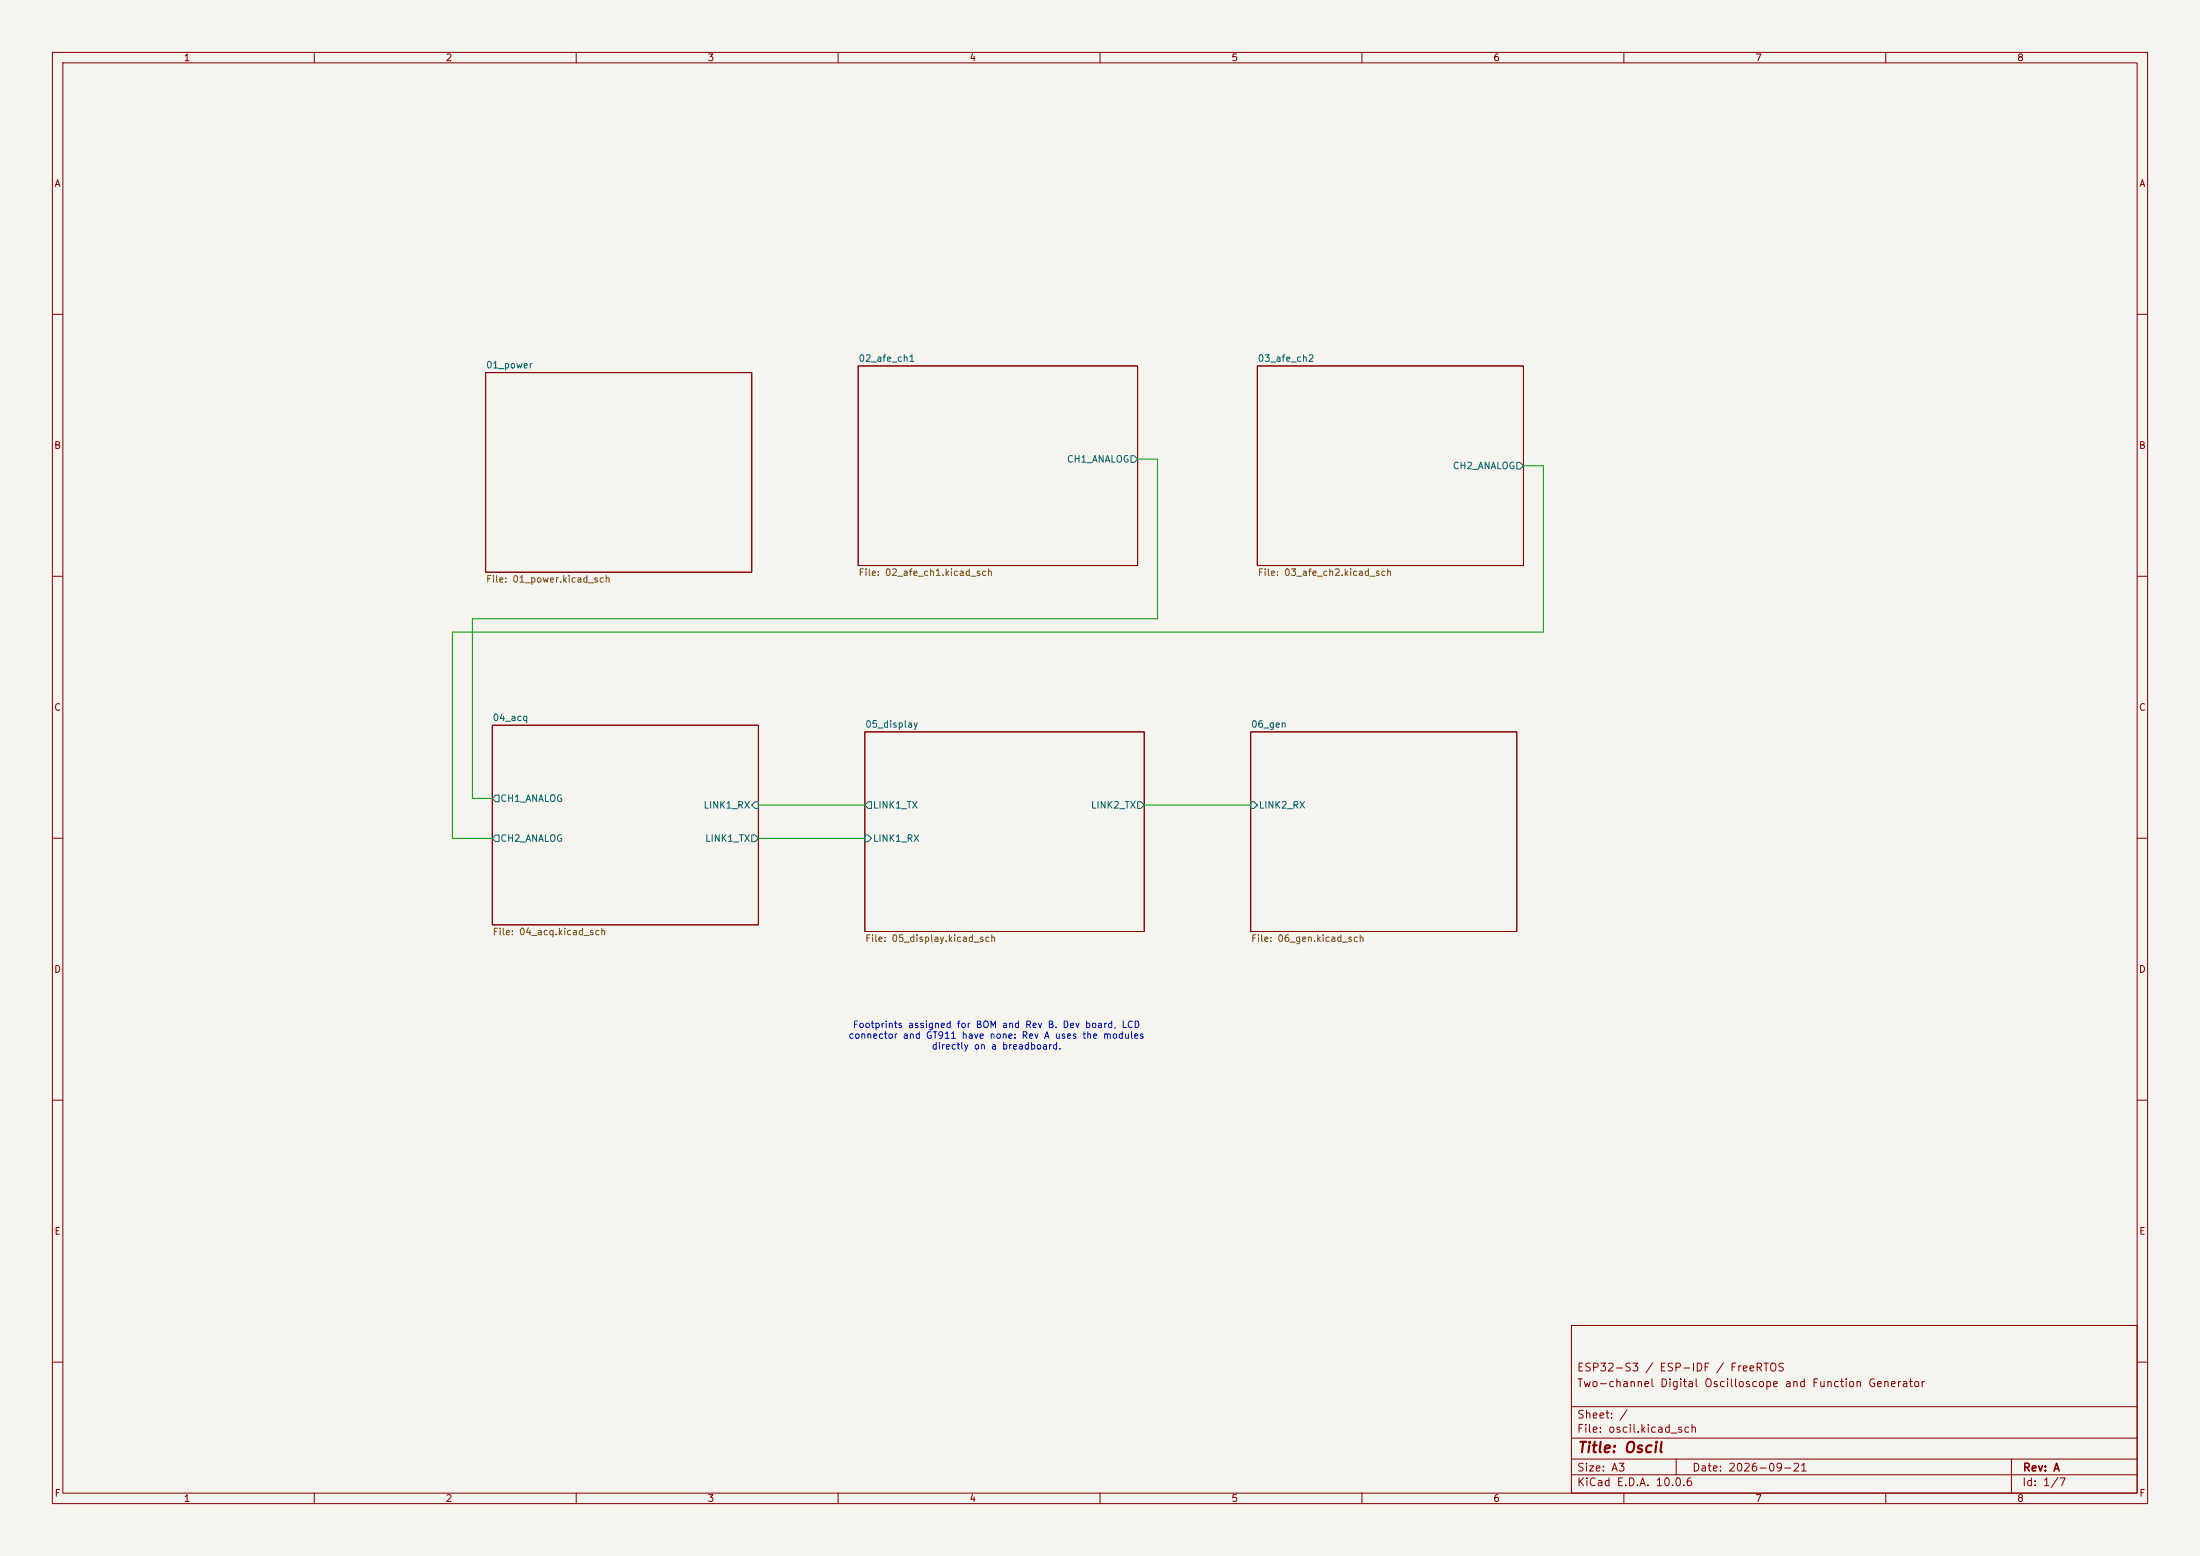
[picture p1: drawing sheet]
(kicad_sch
 (version 20260306)
 (generator "eeschema")
 (generator_version "10.0")
 (paper "A3")
 (title_block
  (title "Oscil")
  (date "2026-09-21")
  (rev "A")
  (comment 1 "Two-channel Digital Oscilloscope and Function Generator")
  (comment 2 "ESP32-S3 / ESP-IDF / FreeRTOS"))
 (lib_symbols)
 (text "Footprints assigned for BOM and Rev B. Dev board, LCD\nconnector and GT911 have none: Rev A uses the modules\ndirectly on a breadboard."
  (exclude_from_sim no)
  (at 190.246 197.866 0)
  (effects (font (size 1.27 1.27))))
 (wire
  (pts (xy 90.17 118.11) (xy 90.17 152.4))
  (stroke (width 0) (type default)))
 (wire
  (pts (xy 294.64 88.9) (xy 290.83 88.9))
  (stroke (width 0) (type default)))
 (wire
  (pts (xy 220.98 87.63) (xy 220.98 118.11))
  (stroke (width 0) (type default)))
 (wire
  (pts (xy 217.17 87.63) (xy 220.98 87.63))
  (stroke (width 0) (type default)))
 (wire
  (pts (xy 294.64 120.65) (xy 294.64 88.9))
  (stroke (width 0) (type default)))
 (wire
  (pts (xy 90.17 152.4) (xy 93.98 152.4))
  (stroke (width 0) (type default)))
 (wire
  (pts (xy 93.98 160.02) (xy 86.36 160.02))
  (stroke (width 0) (type default)))
 (wire
  (pts (xy 144.78 160.02) (xy 165.1 160.02))
  (stroke (width 0) (type default)))
 (wire
  (pts (xy 218.44 153.67) (xy 238.76 153.67))
  (stroke (width 0) (type default)))
 (wire
  (pts (xy 86.36 160.02) (xy 86.36 120.65))
  (stroke (width 0) (type default)))
 (wire
  (pts (xy 144.78 153.67) (xy 165.1 153.67))
  (stroke (width 0) (type default)))
 (wire
  (pts (xy 220.98 118.11) (xy 90.17 118.11))
  (stroke (width 0) (type default)))
 (wire
  (pts (xy 86.36 120.65) (xy 294.64 120.65))
  (stroke (width 0) (type default)))
 (sheet
  (at 240.03 69.85)
  (size 50.8 38.1)
  (exclude_from_sim no)
  (in_bom yes)
  (on_board yes)
  (dnp no)
  (fields_autoplaced yes)
  (stroke (width 0.1524) (type solid))
  (fill (color 0 0 0 0))
  (property "Sheetname" "03_afe_ch2" (at 240.03 69.1384 0) (show_name no) (do_not_autoplace no) (effects (font (size 1.27 1.27)) (justify left bottom)))
  (property "Sheetfile" "03_afe_ch2.kicad_sch" (at 240.03 108.5346 0) (show_name no) (do_not_autoplace no) (effects (font (size 1.27 1.27)) (justify left top)))
  (pin "CH2_ANALOG" output (at 290.83 88.9 0) (effects (font (size 1.27 1.27)) (justify right))))
 (sheet
  (at 93.98 138.43)
  (size 50.8 38.1)
  (exclude_from_sim no)
  (in_bom yes)
  (on_board yes)
  (dnp no)
  (fields_autoplaced yes)
  (stroke (width 0.1524) (type solid))
  (fill (color 0 0 0 0))
  (property "Sheetname" "04_acq" (at 93.98 137.7184 0) (show_name no) (do_not_autoplace no) (effects (font (size 1.27 1.27)) (justify left bottom)))
  (property "Sheetfile" "04_acq.kicad_sch" (at 93.98 177.1146 0) (show_name no) (do_not_autoplace no) (effects (font (size 1.27 1.27)) (justify left top)))
  (pin "CH1_ANALOG" output (at 93.98 152.4 180) (effects (font (size 1.27 1.27)) (justify left)))
  (pin "CH2_ANALOG" output (at 93.98 160.02 180) (effects (font (size 1.27 1.27)) (justify left)))
  (pin "LINK1_RX" input (at 144.78 153.67 0) (effects (font (size 1.27 1.27)) (justify right)))
  (pin "LINK1_TX" output (at 144.78 160.02 0) (effects (font (size 1.27 1.27)) (justify right))))
 (sheet
  (at 92.71 71.12)
  (size 50.8 38.1)
  (exclude_from_sim no)
  (in_bom yes)
  (on_board yes)
  (dnp no)
  (fields_autoplaced yes)
  (stroke (width 0.1524) (type solid))
  (fill (color 0 0 0 0))
  (property "Sheetname" "01_power" (at 92.71 70.4084 0) (show_name no) (do_not_autoplace no) (effects (font (size 1.27 1.27)) (justify left bottom)))
  (property "Sheetfile" "01_power.kicad_sch" (at 92.71 109.8046 0) (show_name no) (do_not_autoplace no) (effects (font (size 1.27 1.27)) (justify left top))))
 (sheet
  (at 163.83 69.85)
  (size 53.34 38.1)
  (exclude_from_sim no)
  (in_bom yes)
  (on_board yes)
  (dnp no)
  (fields_autoplaced yes)
  (stroke (width 0.1524) (type solid))
  (fill (color 0 0 0 0))
  (property "Sheetname" "02_afe_ch1" (at 163.83 69.1384 0) (show_name no) (do_not_autoplace no) (effects (font (size 1.27 1.27)) (justify left bottom)))
  (property "Sheetfile" "02_afe_ch1.kicad_sch" (at 163.83 108.5346 0) (show_name no) (do_not_autoplace no) (effects (font (size 1.27 1.27)) (justify left top)))
  (pin "CH1_ANALOG" output (at 217.17 87.63 0) (effects (font (size 1.27 1.27)) (justify right))))
 (sheet
  (at 238.76 139.7)
  (size 50.8 38.1)
  (exclude_from_sim no)
  (in_bom yes)
  (on_board yes)
  (dnp no)
  (fields_autoplaced yes)
  (stroke (width 0.1524) (type solid))
  (fill (color 0 0 0 0))
  (property "Sheetname" "06_gen" (at 238.76 138.9884 0) (show_name no) (do_not_autoplace no) (effects (font (size 1.27 1.27)) (justify left bottom)))
  (property "Sheetfile" "06_gen.kicad_sch" (at 238.76 178.3846 0) (show_name no) (do_not_autoplace no) (effects (font (size 1.27 1.27)) (justify left top)))
  (pin "LINK2_RX" input (at 238.76 153.67 180) (effects (font (size 1.27 1.27)) (justify left))))
 (sheet
  (at 165.1 139.7)
  (size 53.34 38.1)
  (exclude_from_sim no)
  (in_bom yes)
  (on_board yes)
  (dnp no)
  (fields_autoplaced yes)
  (stroke (width 0.1524) (type solid))
  (fill (color 0 0 0 0))
  (property "Sheetname" "05_display" (at 165.1 138.9884 0) (show_name no) (do_not_autoplace no) (effects (font (size 1.27 1.27)) (justify left bottom)))
  (property "Sheetfile" "05_display.kicad_sch" (at 165.1 178.3846 0) (show_name no) (do_not_autoplace no) (effects (font (size 1.27 1.27)) (justify left top)))
  (pin "LINK1_RX" input (at 165.1 160.02 180) (effects (font (size 1.27 1.27)) (justify left)))
  (pin "LINK1_TX" output (at 165.1 153.67 180) (effects (font (size 1.27 1.27)) (justify left)))
  (pin "LINK2_TX" output (at 218.44 153.67 0) (effects (font (size 1.27 1.27)) (justify right))))
 (sheet_instances
  (path ""
   (page "1")))
 (embedded_fonts no))
